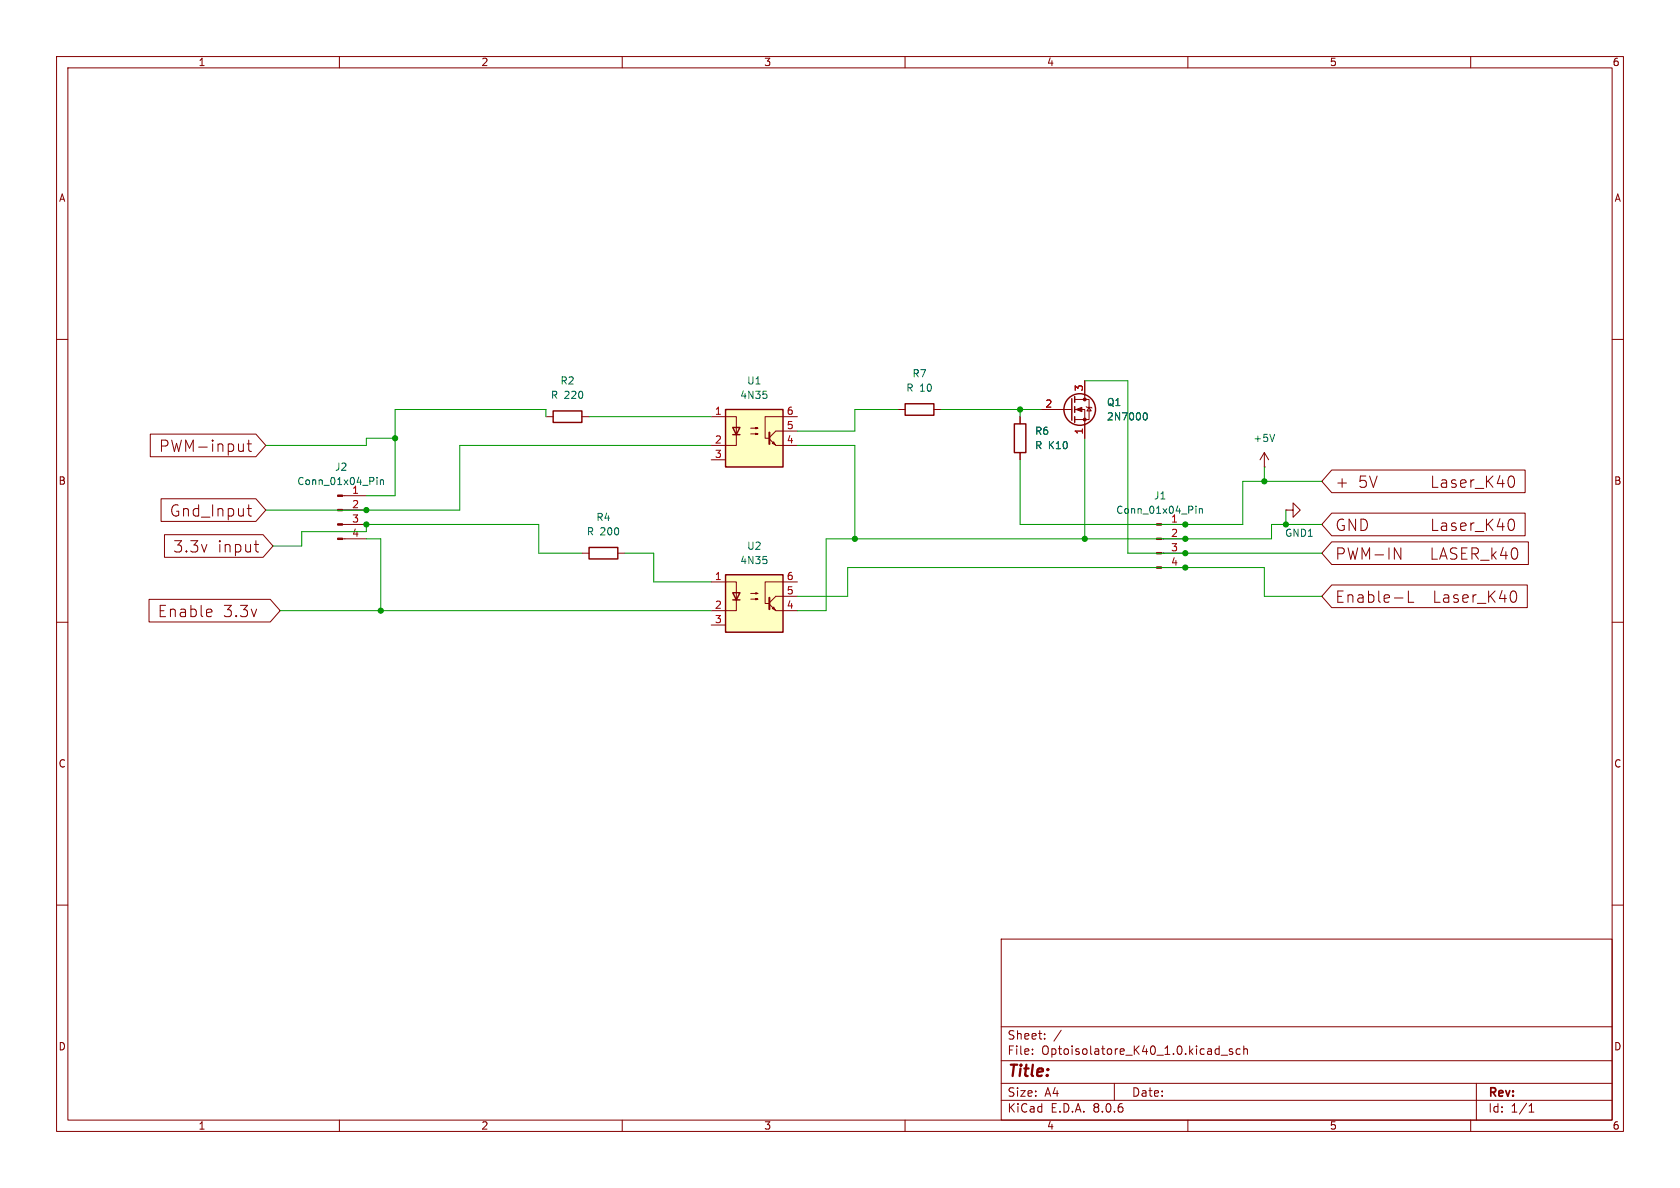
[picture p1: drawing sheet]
<svg xmlns="http://www.w3.org/2000/svg" width="297mm" height="210mm" viewBox="0 0 297 210" stroke-linecap="round" stroke-linejoin="round" font-family="sans-serif">
<g fill="none" stroke="#840000" stroke-width=".18">
<path d="M10 10h277v190h-277zM12 12h273v186h-273zM60 10v2M110 10v2M160 10v2M210 10v2M260 10v2M10 60h2M285 60h2M158.7 72.4h1.3M165.1 72.4h1.3M180.3 73.7v1.2"/>
<path d="M184.1 72.4h5.4M190 72.4h1.8v5.1M190 70.6h2.5v3.6h-2.5M191.8 67.3v3.3M192 71.9l.2 .1h.7l.1 .1M192.5 72l.4 .6h-.7zM60.6 95.3h4.2M60.6 92.7h4.2M60.6 90.2h4.2M60.6 87.6h4.2M180.3 80v1.3M205.3 97.8h4.2"/>
<path d="M205.3 95.3h4.2M205.3 92.7h4.2M10 110h2M205.3 100.3h4.2M285 110h2M10 160h2M285 160h2M177 166h108v32h-108zM60 198v2M110 198v2M160 198v2M177 194.5h108"/>
<path d="M177 191.5h108M177 187.5h108M177 181.5h108M182.5 186.3v.1M182.5 185.5v.1M184.7 183.6v.1M184.7 182.8v.1M187.6 182.1l-1.3 2M197 191.5v3M210 198v2M215.9 186.5h1.1M217.9 185.5l-.4-.1-.2 .2 .1 .2 .5 .2v.3h-.6"/>
<path d="M219.2 185.5l-.4-.1-.3 .3v.4l.2 .2h.5M219.9 185.5l.2-.1 .4 .1v.9M219.9 184.9v1.5M260 198v2M261 191.5v6.5M270.3 196.6h.9M270.3 195.5l.4-.4v1.5"/>
</g>
<g fill="none" stroke="#840000" stroke-width=".25">
<path d="M160 71.4h5.1v2h-5.1zM179.3 74.9h2.1v5.1h-2.1zM189.5 70.5v3.8M190 70.1v1M190 71.9v1M190 73.7v1"/>
<circle cx="190.9" cy="72.4" r="2.79"/>
</g>
<g fill="#840000" stroke="#840000" stroke-width=".18">
<path d="M204.5 100.2h.8v.3h-.8z"/>
<path d="M204.5 97.7h.8v.2h-.8z"/>
<path d="M204.5 95.1h.8v.3h-.8z"/>
<path d="M204.5 92.6h.8v.2h-.8z"/>
<path d="M59.7 95.1h.9v.3h-.9z"/>
<path d="M59.7 92.6h.9v.2h-.9z"/>
<path d="M59.7 90h.9v.3h-.9z"/>
<path d="M59.7 87.5h.9v.3h-.9z"/>
<path d="M190.2 72.4l1.1-.4v.8z"/>
<circle cx="191.8" cy="74.2" r=".25"/>
<circle cx="191.8" cy="70.6" r=".25"/>
</g>
<path d="M202.3 73h.1a.68 .68 0 0 1 .4 .6 .68 .68 0 0 1-.4 .6h-.1M66.6 84.4v.1M66.6 84.8v.9M67.2 84.8v.9M67.2 84.9l.2-.1 .3 .1 .1 .8M211.4 89.5v.1M211.4 89.9v.8M212 89.9v.8M212 90l.2-.1 .3 .1 .1 .7" fill="none" stroke="#006464" stroke-width=".18"/>
<path d="M128.3 72.4h10.1v10.2h-10.1z" fill="#ffffc2"/>
<path d="M128.3 72.4h10.1v10.2h-10.1zM129.5 75.6h1.3l-.6 1.2zM129.5 76.8h1.3M104.1 96.8h5.1v2h-5.1z" fill="none" stroke="#840000" stroke-width=".25"/>
<path d="M125.7 73.7h4.5v5h-4.5M132.7 76.7h1.3l-.4 .1v-.2l.4 .1M132.7 75.7h1.3l-.4 .1v-.2l.4 .1M136 77.6l1.2 1.1h3.8M136.5 78.4l.3-.3 .2 .5zM141 73.7h-5.7v3.8h.6M141 76.2h-3.8l-1.2 1.1M102.9 97.8h1.2M109.2 97.8h1.3M125.7 81.3h2.6" fill="none" stroke="#840000" stroke-width=".18"/>
<path d="M136 76.5v2" fill="none" stroke="#840000" stroke-width=".36"/>
<path d="M135.5 69.8v.5" fill="none" stroke="#006464" stroke-width=".18"/>
<path d="M128.3 101.6h10.1v10.2h-10.1z" fill="#ffffc2"/>
<path d="M97.8 72.6h5.1v2.1h-5.1zM128.3 101.6h10.1v10.2h-10.1zM129.5 104.8h1.3l-.6 1.2zM129.5 106h1.3" fill="none" stroke="#840000" stroke-width=".25"/>
<g fill="none" stroke="#840000" stroke-width=".18">
<path d="M26.6 76.7h18.6l1.8 2-1.8 2h-18.6zM43 78.5v1.3M43 79.6l-.3 .2M43.7 78.5h.7M44 77.8v1.7l.1 .2 .3 .1M96.5 73.7h1.3M102.9 73.7h1.2M180.3 73.7v1.2M184.1 72.4h2.6M191.8 67.3v2.6M191.8 74.9v2.6M28.5 88.2h16.7l1.8 2-1.8 2h-16.7z"/>
<path d="M29.1 94.5h17.4l1.8 2-1.8 2h-17.4zM43.7 89.9h.7M44 89.2v1.7l.1 .2 .3 .1M45 96.2h.7M45.3 97.5l.4 .1M180.3 80v1.3M223.5 82.6h.1M223.5 80l-.7 1.3M223.5 80v2.6M223.5 80l.8 1.3M227.3 90.2h1.3v-1.3l1.3 1.3-1.3 1.2v-1.2M227.3 90.2h.1"/>
<path d="M235.4 90.7h34.2v4h-34.2l-1.7-2zM235.4 95.8h34.8v4h-34.8l-1.7-2zM235.4 83.1h34.2v4h-34.2l-1.7-2zM246.5 96.9l1.1 2v-2M267.3 91.8a1.25 1.25 0 0 1 0 2M267.3 84.2a1.25 1.25 0 0 1 0 2M26.3 105.9h21.5l1.7 2.1-1.7 2h-21.5zM37.4 107.8l.1 .4-1 .1M125.7 102.9h4.5v5.1h-4.5M125.7 110.5h2.6M132.7 105.9h1.3l-.4 .1v-.2l.4 .1M132.7 104.9h1.3l-.4 .1v-.2l.4 .1"/>
<path d="M136 106.8l1.2 1.2h3.8M136.5 107.6l.3-.3 .2 .5zM141 102.9h-5.7v3.8h.6M141 105.4h-3.8l-1.2 1.2M235.4 103.4h34.6v4h-34.6l-1.7-2zM246.5 105.7h1.5M249 104.5v2h.9M267.5 104.5a.51 .51 0 0 1 .5 .4 1.03 1.03 0 0 1-.5 1.6"/>
</g>
<path d="M136 105.7v2" fill="none" stroke="#840000" stroke-width=".36"/>
<path d="M202.3 73h.1a.68 .68 0 0 1 .4 .6 .68 .68 0 0 1-.4 .6h-.1M225.3 76.8l-.4 1.2M135.5 99v.5" fill="none" stroke="#006464" stroke-width=".18"/>
<g fill="none" stroke="#009600" stroke-width=".18">
<path d="M69.8 77.5h-5v1.2h-17.8M96.5 73.7v-1.3h-26.7v15.2h-5M104.1 73.7h21.6M125.7 78.7h-44.4v11.5h-34.3M141 78.7h10.1v16.6M158.7 72.4h-7.6v3.8h-10.1M166.4 72.4h17.7M180.3 72.4v1.3M191.8 67.3h7.6v30.5h34.3M191.8 77.5v17.8M48.3 96.5h5v-2.5h11.5v-1.3h30.4v5.1h7.7M64.8 95.3h2.5v12.7"/>
<path d="M110.5 97.8h5.1v5.1h10.1M180.3 81.3v11.4h39.4v-7.6h14M223.5 82.6v2.5M227.3 90.2v2.5M233.7 92.7h-8.9v2.6h-78.8v12.7h-5M49.5 108h76.2M141 105.4h8.9v-5.1h73.6v5.1h10.2"/>
</g>
<g fill="#009600" stroke="#009600" stroke-width=".18">
<circle cx="209.5" cy="95.3" r=".46"/>
<circle cx="209.5" cy="92.7" r=".46"/>
<circle cx="191.8" cy="95.3" r=".46"/>
<circle cx="180.3" cy="72.4" r=".46"/>
<circle cx="69.8" cy="77.5" r=".46"/>
<circle cx="151.1" cy="95.3" r=".46"/>
<circle cx="67.3" cy="108" r=".46"/>
<circle cx="64.8" cy="90.2" r=".46"/>
<circle cx="64.8" cy="92.7" r=".46"/>
<circle cx="209.5" cy="100.3" r=".46"/>
<circle cx="209.5" cy="97.8" r=".46"/>
<circle cx="223.5" cy="85.1" r=".46"/>
<circle cx="227.3" cy="92.7" r=".46"/>
</g>
<g font-size="2.8" fill="#840000">
<text x="28.1" y="80.1">PWM-input</text>
<text x="235.9" y="86.5">+</text>
<text x="240" y="86.5">5V</text>
<text x="253.1" y="86.5">Laser_K40</text>
<text x="30" y="91.5">Gnd_Input</text>
<text x="235.9" y="94.1">GND</text>
<text x="253.1" y="94.1">Laser_K40</text>
<text x="30.6" y="97.9">3.3v</text>
<text x="38.5" y="97.9">input</text>
<text x="235.9" y="99.2">PWM-IN</text>
<text x="252.8" y="99.2">LASER_k40</text>
<text x="235.9" y="106.8">Enable-L</text>
<text x="253.2" y="106.8">Laser_K40</text>
<text x="27.9" y="109.3">Enable</text>
<text x="39.5" y="109.3">3.3v</text>
<text x="178" y="190.9">Title:</text>
</g>
<g font-size="2.1" fill="#840000">
<text x="178" y="184">Sheet:</text>
<text x="178" y="186.7">File:</text>
<text x="184.1" y="186.7">Optoisolatore_K40_1.0.kicad_sch</text>
<text x="178" y="196.9">KiCad</text>
<text x="178" y="194.1">Size:</text>
<text x="184.7" y="194.1">A4</text>
<text x="185.7" y="196.9">E.D.A.</text>
<text x="193.3" y="196.9">8.0.6</text>
<text x="200" y="194.1">Date:</text>
<text x="263" y="194.3">Rev:</text>
<text x="263" y="196.9">Id:</text>
<text x="267.1" y="196.9">1/1</text>
</g>
<g font-size="1.8" fill="#840000">
<text x="35" y="11.9">1</text>
<text x="85" y="11.9">2</text>
<text x="135" y="11.9">3</text>
<text x="185" y="11.9">4</text>
<text x="235" y="11.9">5</text>
<text x="285" y="11.9">6</text>
<text x="10.3" y="35.9">A</text>
<text x="285.3" y="35.9">A</text>
<text x="10.3" y="85.9">B</text>
<text x="285.3" y="85.9">B</text>
<text x="10.3" y="135.9">C</text>
<text x="285.3" y="135.9">C</text>
<text x="10.3" y="185.9">D</text>
<text x="285.3" y="185.9">D</text>
<text x="35" y="199.9">1</text>
<text x="85" y="199.9">2</text>
<text x="135" y="199.9">3</text>
<text x="185" y="199.9">4</text>
<text x="235" y="199.9">5</text>
<text x="285" y="199.9">6</text>
</g>
<g font-size="1.8" fill="#006464">
<text x="97.3" y="70.7">R 220</text>
<text x="99" y="68.2">R2</text>
<text x="130.8" y="70.7">4N35</text>
<text x="132" y="68.2">U1</text>
<text x="160.1" y="69.4">R 10</text>
<text x="161.2" y="66.9">R7</text>
<text x="195.6" y="72">Q1</text>
<text x="182.9" y="77.1">R6</text>
<text x="195.6" y="74.5">2N7000</text>
<text x="59.1" y="83.4">J2</text>
<text x="182.9" y="79.6">R K10</text>
<text x="221.5" y="78.3">+5V</text>
<text x="52.5" y="86">Conn_01x04_Pin</text>
<text x="62.2" y="87.4">1</text>
<text x="203.9" y="88.5">J1</text>
<text x="103.6" y="94.8">R 200</text>
<text x="105.3" y="92.3">R4</text>
<text x="197.2" y="91">Conn_01x04_Pin</text>
<text x="206.9" y="92.5">1</text>
<text x="227.1" y="95.1">GND1</text>
<text x="130.8" y="99.9">4N35</text>
<text x="132" y="97.4">U2</text>
</g>
<g font-size="1.8" fill="#a90000">
<text x="191.5" y="69.3" transform="rotate(-90 191.5 69.3)">3</text>
<text x="126.3" y="73.4">1</text>
<text x="139" y="75.9">5</text>
<text x="139" y="73.4">6</text>
<text x="184.7" y="72.1">2</text>
<text x="191.5" y="76.9" transform="rotate(-90 191.5 76.9)">1</text>
<text x="126.3" y="78.5">2</text>
<text x="126.3" y="81">3</text>
<text x="139" y="78.5">4</text>
<text x="62.2" y="89.9">2</text>
<text x="62.2" y="92.5">3</text>
<text x="62.2" y="95">4</text>
<text x="206.9" y="95">2</text>
<text x="206.9" y="97.5">3</text>
<text x="206.9" y="100.1">4</text>
<text x="126.3" y="102.6">1</text>
<text x="126.3" y="107.7">2</text>
<text x="139" y="107.7">4</text>
<text x="139" y="105.2">5</text>
<text x="139" y="102.6">6</text>
<text x="126.3" y="110.2">3</text>
</g>
</svg>
